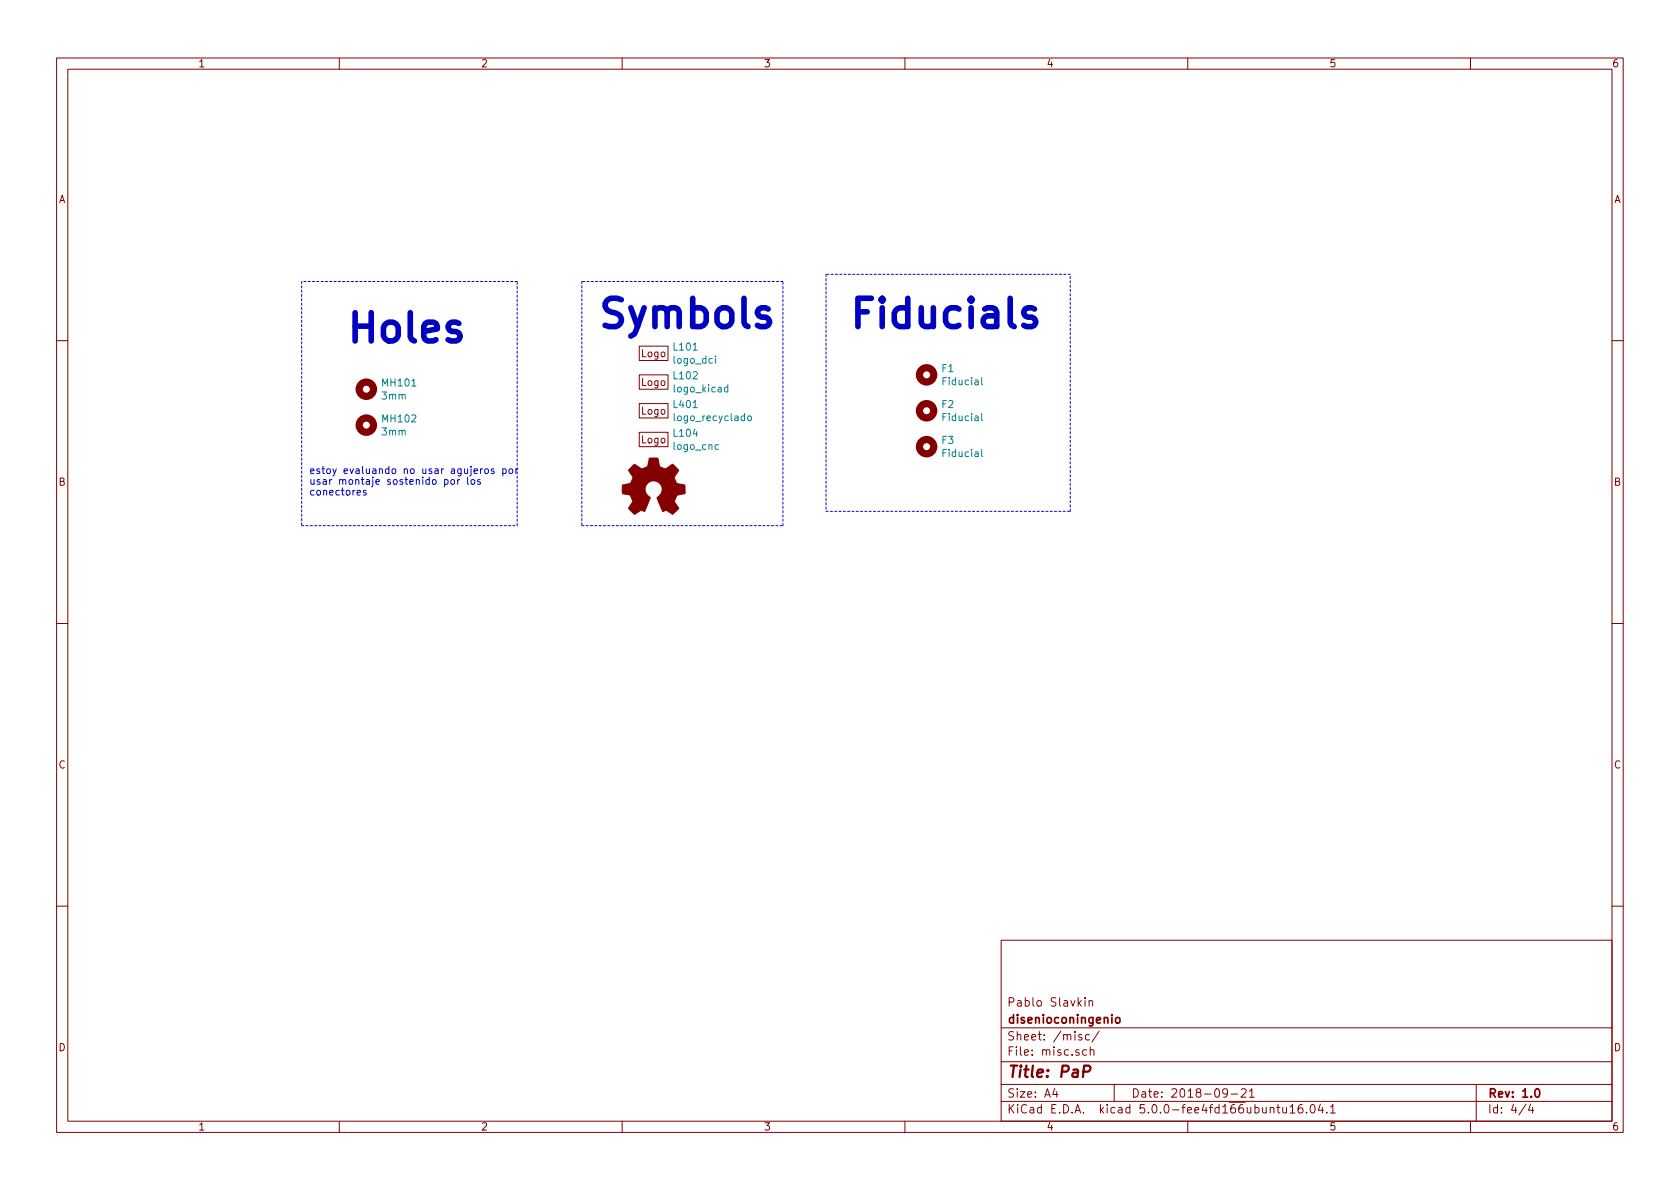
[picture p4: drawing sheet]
<svg xmlns="http://www.w3.org/2000/svg" width="297mm" height="210mm" viewBox="0 0 297 210" stroke-linecap="round" stroke-linejoin="round" font-family="sans-serif">
<g fill="none" stroke="#840000" stroke-width=".18">
<path d="M10 10.3h277v189.9h-277zM12 12.2h273v186.1h-273zM60 10.3v1.9M110 10.3v1.9M160 10.3v1.9M210 10.3v1.9M260 10.3v1.9M10 60.2h2M113 61.2h5.1v2.5h-5.1zM113 66.3h5.1v2.5h-5.1zM113 76.4h5.1v2.6h-5.1zM113 71.4h5.1v2.5h-5.1z"/>
<path d="M285 60.2h2M10 110.3h2M285 110.3h2M10 160.2h2M177 166.3h108v32h-108zM191.8 176.4v.2M191.8 176.9v1M192.6 177.1l.2-.2 .3 .1 .1 .9M192.6 176.9v1M285 160.2h2M60 198.3v1.9M110 198.3v1.9"/>
<path d="M160 198.3v1.9M177 194.8h108M177 191.8h108M177 187.8h108M177 181.8h108M186.5 192.5l-.4 1h1M186.8 193v1M191.3 183l-.4-.1-.2 .2 .1 .3 .5 .1v.3h-.6M192.1 185.7l-.4-.1-.3 .3 .1 .6 .2 .1 .4-.1M192.6 183l-.4-.1-.3 .3 .1 .6 .2 .1 .4-.1M192.8 185.7a.37 .37 0 0 1 .6 .1v.8M192.8 185.1v1.5"/>
<path d="M194.3 182.3l-1.2 2M197 191.8v3M210 198.3v1.9M217 193.2l-.1 .2a.48 .48 0 0 1-.6-.1v-.6a.48 .48 0 0 1 .6-.1l.1 .1a1.19 1.19 0 0 1-.2 1.2l-.5 .1M217.7 193.5h1.1M219.5 192.7l.2-.2h.3l.3 .2v.3v.2l-.9 .8h.9M220.9 193l.4-.5v1.5M220.9 194h.9M224.6 196l.1-.1a.37 .37 0 0 1 .5 .1v.8M225.7 195.8h.6M226 195.3v1.3l.3 .2M226.8 195.8v.8a.39 .39 0 0 0 .7 .1"/>
<path d="M227.5 195.8v1M228.1 195.8l.4-.5v1.5M228.1 196.8h.9M230.2 195.3a.59 .59 0 0 0-.7 .7l.1 .7 .2 .1 .5-.1 .1-.5-.2-.2-.4-.1-.3 .3M231 196.7v.1M231.8 195.5l.4-.2a.94 .94 0 0 1 0 1.5 .79 .79 0 0 1-.4-1.3zM233.5 195.2l-.4 1.1h.9M233.8 195.8v1M234.6 196.7v.1M235.2 195.8l.5-.5v1.5M235.2 196.8h.9M260 198.3v1.9"/>
<path d="M261 191.8v6.5M269.8 195.2l-1.2 2M270.6 195.2l-.3 1.1h.9M271 195.8v1"/>
</g>
<path d="M197.3 180.1l.2-.2 .5 .2v.7l-.3 .1-.4-.1zM271.5 192.7l.2-.2a.81 .81 0 0 1 .6 .6 .81 .81 0 0 1-.3 .8l-.1 .1a.79 .79 0 0 1-.4-1.3z" fill="none" stroke="#840000" stroke-width=".3"/>
<path d="M191.6 189.5h.7a.56 .56 0 0 0 .5-.5 .56 .56 0 0 0-.3-.6h-.8l-.2 2" fill="none" stroke="#840000" stroke-width=".41"/>
<g fill="none" stroke="#840000" stroke-width="1.3">
<circle cx="64.8" cy="68.8" r="1.27"/>
<circle cx="64.8" cy="75.2" r="1.27"/>
<circle cx="163.8" cy="79" r="1.27"/>
<circle cx="163.8" cy="66.3" r="1.27"/>
<circle cx="163.8" cy="72.6" r="1.27"/>
</g>
<path d="M53.3 49.8v43.2M91.4 49.8h-38.1M102.9 49.8v43.2M138.4 49.8h-35.5M146 48.5v41.9M189.2 48.5h-43.2M53.3 93h38.1M91.4 93v-43.2M102.9 93h35.5M138.4 93v-43.2M146 90.4h43.2M189.2 90.4v-41.9" fill="none" stroke="#0000c2" stroke-width=".18" stroke-dasharray=".4 .4"/>
<g fill="none" stroke="#0000c2" stroke-width=".18">
<path d="M64.7 86.8l-.3-.1-.2 .2 .1 .2 .4 .1v.3h-.5M79.8 84.9l.3-.1 .2 .1v.7h-.3l-.3-.2zM80.9 84.8v.8M81.3 84.8l-.4 .2M82.7 84.4v1.1l.2 .1M83.4 84.9l.3-.1 .2 .2-.1 .6h-.3l-.2-.1zM84.9 84.9l-.3-.1-.2 .2 .1 .2 .4 .1v.3h-.5M85 82.9v.8M85.3 82.9l-.3 .2M85.8 83l.1-.1 .4 .1 .1 .5-.2 .2h-.3l-.1-.1zM87.3 83l-.3-.1-.2 .2 .1 .2 .4 .1v.3h-.5M88.9 83l.4-.1 .2 .2-.1 .6h-.5"/>
<path d="M88.9 82.9v1.3M90 83l.2-.1 .4 .1 .1 .5-.2 .2h-.3l-.2-.1zM91.2 82.9v.8M91.6 82.9l-.3 .1-.1 .1"/>
</g>
<path d="M126.5 63v.1M126.5 63.4v.8M127 78.7l-.3-.1-.3 .3 .1 .5h.5M128.7 68.5h-.4l-.2 .2 .1 .6h.5M128.7 68v1.3M132.3 73.6h.3l.3 .2-.2 .5-.3 .1-.1-.1zM173.6 79.5v1.1l.1 .1M173.6 73.1v1.1l.1 .2M173.6 66.8v1.1l.1 .1" fill="none" stroke="#008484" stroke-width=".18"/>
<path d="M182.9 54.7l-.5-.3h-.7l-.5 .3-.2 .4 .2 .7 .5 .3h.7l.5 .2 .2 .5-.2 .7-.5 .3h-.9l-.5-.3" fill="none" stroke="#0000c2" stroke-width=".99"/>
<path d="M111.6 82.6l.6-.5 .9 .6a.62 .62 0 0 0 1 0l.2-.1a1.62 1.62 0 0 0 .5-1.4l.1-.2h1.4l.2 .8a.74 .74 0 0 0 .6 .9l.6 .3 1.2-.9 1.1 1-.4 .7a.75 .75 0 0 0-.2 1.2l.2 .5 1.5 .3v1.5l-1.4 .2-.1 .2a1.23 1.23 0 0 0-.2 1.2l.6 1-.1 .1-1 1-.8-.6a.54 .54 0 0 0-.9 0l-1-2.3a2.33 2.33 0 0 0 .8-1.9 1.54 1.54 0 0 0-2.5-.8 1.54 1.54 0 0 0 .5 2.6l-1.1 2.4a.69 .69 0 0 0-1.1 .2l-.6 .4-1.1-1.1 .8-1.2-.2-.5a.71 .71 0 0 0-.9-.8l-.8-.2v-1.4l.5-.1a1.11 1.11 0 0 0 1.2-.7 .72 .72 0 0 0-.2-1.2l-.4-.6z" fill="#840000" stroke="#840000" stroke-width=".18"/>
<g font-size="7" fill="#0000c2">
<text x="105.4" y="58">Symbols</text>
<text x="149.9" y="58">Fiducials</text>
<text x="61" y="60.5">Holes</text>
</g>
<text font-size="2.8" fill="#840000" x="178" y="190.5">Title: PaP</text>
<g font-size="2.1" fill="#840000">
<text x="178" y="178">Pablo Slavkin</text>
<text x="178" y="184">Sheet: /misc/</text>
<text x="178" y="181">disenioconingenio</text>
<text x="178" y="186.7">File: misc.sch</text>
<text x="178" y="196.9">KiCad E.D.A. kicad 5.0.0-fee4fd166ubuntu16.04.1</text>
<text x="178" y="194.1">Size: A4</text>
<text x="200" y="194.1">Date: 2018-09-21</text>
<text x="263" y="194.1">Rev: 1.0</text>
<text x="263" y="196.9">Id: 4/4</text>
</g>
<g font-size="1.8" fill="#840000">
<text x="35" y="11.9">1</text>
<text x="85" y="11.9">2</text>
<text x="135" y="11.9">3</text>
<text x="185" y="11.9">4</text>
<text x="235" y="11.9">5</text>
<text x="285" y="11.9">6</text>
<text x="10.4" y="35.9">A</text>
<text x="285.4" y="35.9">A</text>
<text x="113.4" y="63.2">Logo</text>
<text x="113.4" y="68.2">Logo</text>
<text x="113.4" y="73.3">Logo</text>
<text x="113.4" y="78.4">Logo</text>
<text x="10.4" y="85.9">B</text>
<text x="285.4" y="85.9">B</text>
<text x="10.4" y="135.9">C</text>
<text x="285.4" y="135.9">C</text>
<text x="10.4" y="185.9">D</text>
<text x="285.4" y="185.9">D</text>
<text x="35" y="199.9">1</text>
<text x="85" y="199.9">2</text>
<text x="135" y="199.9">3</text>
<text x="185" y="199.9">4</text>
<text x="235" y="199.9">5</text>
<text x="285" y="199.9">6</text>
</g>
<g font-size="1.8" fill="#008484">
<text x="119.2" y="62">L101</text>
<text x="119.2" y="64.3">logo_dci</text>
<text x="166.6" y="65.8">F1</text>
<text x="67.6" y="70.7">3mm</text>
<text x="67.7" y="68.3">MH101</text>
<text x="119.2" y="67.1">L102</text>
<text x="119.3" y="69.4">logo_kicad</text>
<text x="166.9" y="68.1">Fiducial</text>
<text x="67.6" y="77">3mm</text>
<text x="67.7" y="74.7">MH102</text>
<text x="119.2" y="77.2">L104</text>
<text x="119.2" y="72.2">L401</text>
<text x="119.5" y="74.5">logo_recyclado</text>
<text x="166.6" y="72.2">F2</text>
<text x="166.9" y="74.5">Fiducial</text>
<text x="119.2" y="79.5">logo_cnc</text>
<text x="166.6" y="78.5">F3</text>
<text x="166.9" y="80.8">Fiducial</text>
</g>
<g font-size="1.8" fill="#0000c2">
<text x="54.6" y="83.8">estoy evaluando no usar agujeros por</text>
<text x="54.6" y="85.7">usar montaje sostenido por los</text>
<text x="54.6" y="87.6">conectores</text>
</g>
</svg>
